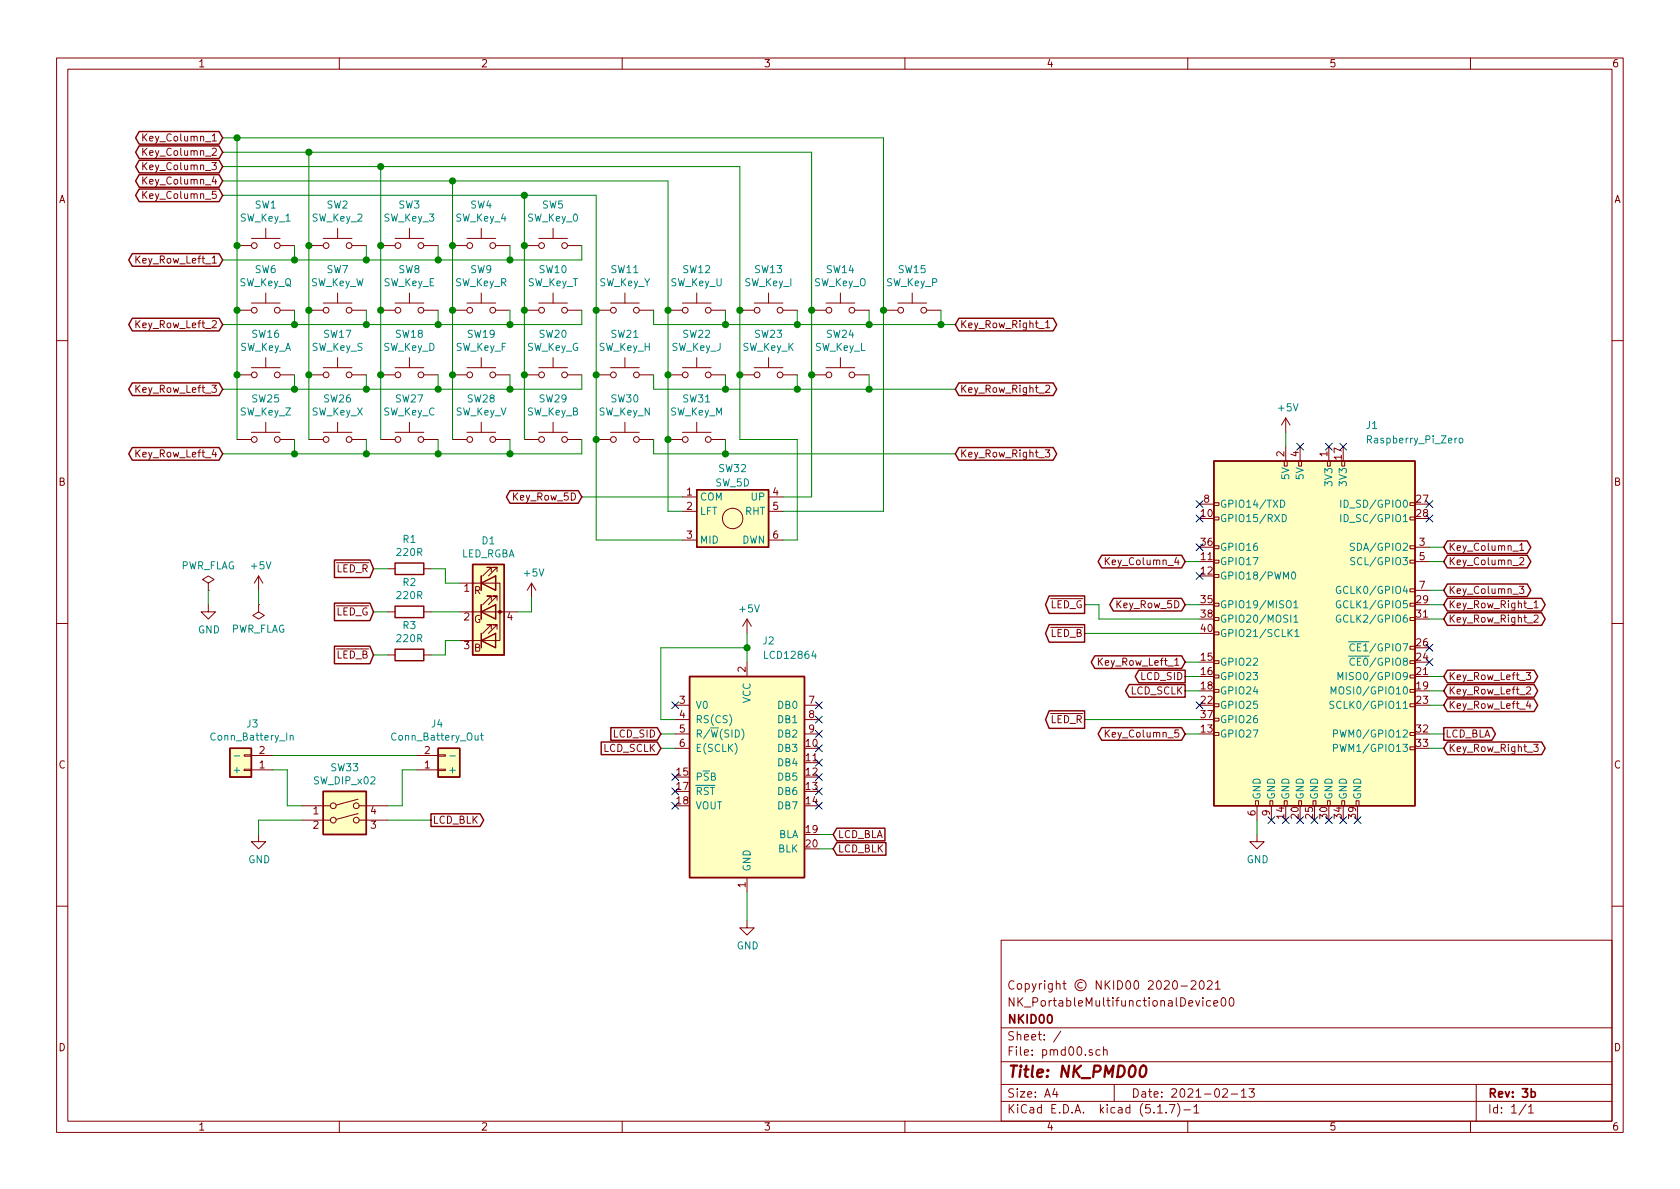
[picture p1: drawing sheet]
EESchema Schematic File Version 4
EELAYER 30 0
EELAYER END
$Descr A4 11693 8268
encoding utf-8
Sheet 1 1
Title "NK_PMD00"
Date "2021-02-13"
Rev "3b"
Comp "NKID00"
Comment1 "NK_PortableMultifunctionalDevice00"
Comment2 "Copyright © NKID00 2020-2021"
Comment3 ""
Comment4 ""
$EndDescr
Text GLabel 1550 1800 0    50   3State ~ 0
Key_Row_Left_1
Text GLabel 1550 2250 0    50   3State ~ 0
Key_Row_Left_2
Text GLabel 1550 2700 0    50   3State ~ 0
Key_Row_Left_3
Text GLabel 1550 3150 0    50   3State ~ 0
Key_Row_Left_4
Text GLabel 4050 3450 0    50   3State ~ 0
Key_Row_5D
Text GLabel 6650 2250 2    50   3State ~ 0
Key_Row_Right_1
Text GLabel 6650 2700 2    50   3State ~ 0
Key_Row_Right_2
Text GLabel 6650 3150 2    50   3State ~ 0
Key_Row_Right_3
Text GLabel 1550 950  0    50   3State ~ 0
Key_Column_1
Text GLabel 1550 1050 0    50   3State ~ 0
Key_Column_2
Text GLabel 1550 1150 0    50   3State ~ 0
Key_Column_3
Text GLabel 1550 1250 0    50   3State ~ 0
Key_Column_4
Text GLabel 1550 1350 0    50   3State ~ 0
Key_Column_5
Text GLabel 10050 3800 2    50   3State ~ 0
Key_Column_1
Text GLabel 10050 3900 2    50   3State ~ 0
Key_Column_2
Text GLabel 10050 4100 2    50   3State ~ 0
Key_Column_3
Text GLabel 8250 5100 0    50   3State ~ 0
Key_Column_5
Text GLabel 8250 4600 0    50   3State ~ 0
Key_Row_Left_1
Text GLabel 10050 4800 2    50   3State ~ 0
Key_Row_Left_2
Text GLabel 10050 4700 2    50   3State ~ 0
Key_Row_Left_3
Text GLabel 10050 4900 2    50   3State ~ 0
Key_Row_Left_4
Text GLabel 10050 4200 2    50   3State ~ 0
Key_Row_Right_1
Text GLabel 10050 4300 2    50   3State ~ 0
Key_Row_Right_2
Text GLabel 10050 5200 2    50   3State ~ 0
Key_Row_Right_3
Text GLabel 8250 4200 0    50   3State ~ 0
Key_Row_5D
Text GLabel 5800 5800 2    50   Input ~ 0
LCD_BLA
$Comp
L power:GND #PWR06
U 1 1
P 5200 6400
F 0 "#PWR06" H 5200 6150 50  0001 C CNN
F 1 "GND" H 5205 6227 50  0000 C CNN
F 2 "" H 5200 6400 50  0001 C CNN
F 3 "" H 5200 6400 50  0001 C CNN
	1    5200 6400
	1    0    0    -1  
$EndComp
Wire Wire Line
	9950 3800 10050 3800
Wire Wire Line
	10050 3900 9950 3900
Wire Wire Line
	9950 4100 10050 4100
Wire Wire Line
	10050 4200 9950 4200
Wire Wire Line
	9950 4300 10050 4300
Wire Wire Line
	10050 4700 9950 4700
Wire Wire Line
	9950 4800 10050 4800
Wire Wire Line
	10050 4900 9950 4900
Wire Wire Line
	9950 5200 10050 5200
NoConn ~ 9250 3100
NoConn ~ 9350 3100
$Comp
L power:+5V #PWR01
U 1 1
P 8950 3000
F 0 "#PWR01" H 8950 2850 50  0001 C CNN
F 1 "+5V" H 8965 3173 50  0000 C CNN
F 2 "" H 8950 3000 50  0001 C CNN
F 3 "" H 8950 3000 50  0001 C CNN
	1    8950 3000
	1    0    0    -1  
$EndComp
$Comp
L power:+5V #PWR02
U 1 1
P 5200 4400
F 0 "#PWR02" H 5200 4250 50  0001 C CNN
F 1 "+5V" H 5215 4573 50  0000 C CNN
F 2 "" H 5200 4400 50  0001 C CNN
F 3 "" H 5200 4400 50  0001 C CNN
	1    5200 4400
	1    0    0    -1  
$EndComp
Wire Wire Line
	4600 5000 4600 4500
Wire Wire Line
	4600 4500 5200 4500
Connection ~ 5200 4500
Wire Wire Line
	5200 4400 5200 4500
Text GLabel 4600 5100 0    50   Input ~ 0
LCD_SID
Text GLabel 4600 5200 0    50   Input ~ 0
LCD_SCLK
Text GLabel 8250 4700 0    50   Output ~ 0
LCD_SID
Text GLabel 8250 4800 0    50   Output ~ 0
LCD_SCLK
$Comp
L power:GND #PWR04
U 1 1
P 8750 5800
F 0 "#PWR04" H 8750 5550 50  0001 C CNN
F 1 "GND" H 8755 5627 50  0000 C CNN
F 2 "" H 8750 5800 50  0001 C CNN
F 3 "" H 8750 5800 50  0001 C CNN
	1    8750 5800
	1    0    0    -1  
$EndComp
Wire Wire Line
	8750 5700 8750 5800
NoConn ~ 8850 5700
NoConn ~ 8950 5700
NoConn ~ 9050 5700
NoConn ~ 9150 5700
NoConn ~ 9250 5700
NoConn ~ 9350 5700
NoConn ~ 9450 5700
Wire Wire Line
	8950 3000 8950 3100
NoConn ~ 9050 3100
NoConn ~ 8350 3500
NoConn ~ 8350 3600
NoConn ~ 8350 3800
NoConn ~ 8350 4000
NoConn ~ 9950 4600
NoConn ~ 9950 4500
NoConn ~ 9950 3500
NoConn ~ 9950 3600
Wire Wire Line
	9950 5100 10050 5100
Wire Wire Line
	8250 3900 8350 3900
Wire Wire Line
	8350 4200 8250 4200
Wire Wire Line
	8250 4600 8350 4600
Wire Wire Line
	8350 4700 8250 4700
Wire Wire Line
	8250 4800 8350 4800
Wire Wire Line
	8250 5100 8350 5100
Wire Wire Line
	1550 1050 2150 1050
Wire Wire Line
	1550 950  1650 950 
$Comp
L Switch:SW_Push SW5
U 1 1
P 3850 1700
F 0 "SW5" H 3850 1985 50  0000 C CNN
F 1 "SW_Key_0" H 3850 1894 50  0000 C CNN
F 2 "Button_Switch_SMD:SW_SPST_CK_RS282G05A3" H 3850 1900 50  0001 C CNN
F 3 "~" H 3850 1900 50  0001 C CNN
	1    3850 1700
	1    0    0    -1  
$EndComp
$Comp
L Switch:SW_Push SW3
U 1 1
P 2850 1700
F 0 "SW3" H 2850 1985 50  0000 C CNN
F 1 "SW_Key_3" H 2850 1894 50  0000 C CNN
F 2 "Button_Switch_SMD:SW_SPST_CK_RS282G05A3" H 2850 1900 50  0001 C CNN
F 3 "~" H 2850 1900 50  0001 C CNN
	1    2850 1700
	1    0    0    -1  
$EndComp
$Comp
L Switch:SW_Push SW2
U 1 1
P 2350 1700
F 0 "SW2" H 2350 1985 50  0000 C CNN
F 1 "SW_Key_2" H 2350 1894 50  0000 C CNN
F 2 "Button_Switch_SMD:SW_SPST_CK_RS282G05A3" H 2350 1900 50  0001 C CNN
F 3 "~" H 2350 1900 50  0001 C CNN
	1    2350 1700
	1    0    0    -1  
$EndComp
$Comp
L Switch:SW_Push SW1
U 1 1
P 1850 1700
F 0 "SW1" H 1850 1985 50  0000 C CNN
F 1 "SW_Key_1" H 1850 1894 50  0000 C CNN
F 2 "Button_Switch_SMD:SW_SPST_CK_RS282G05A3" H 1850 1900 50  0001 C CNN
F 3 "~" H 1850 1900 50  0001 C CNN
	1    1850 1700
	1    0    0    -1  
$EndComp
$Comp
L Switch:SW_Push SW10
U 1 1
P 3850 2150
F 0 "SW10" H 3850 2435 50  0000 C CNN
F 1 "SW_Key_T" H 3850 2344 50  0000 C CNN
F 2 "Button_Switch_SMD:SW_SPST_CK_RS282G05A3" H 3850 2350 50  0001 C CNN
F 3 "~" H 3850 2350 50  0001 C CNN
	1    3850 2150
	1    0    0    -1  
$EndComp
$Comp
L Switch:SW_Push SW9
U 1 1
P 3350 2150
F 0 "SW9" H 3350 2435 50  0000 C CNN
F 1 "SW_Key_R" H 3350 2344 50  0000 C CNN
F 2 "Button_Switch_SMD:SW_SPST_CK_RS282G05A3" H 3350 2350 50  0001 C CNN
F 3 "~" H 3350 2350 50  0001 C CNN
	1    3350 2150
	1    0    0    -1  
$EndComp
$Comp
L Switch:SW_Push SW8
U 1 1
P 2850 2150
F 0 "SW8" H 2850 2435 50  0000 C CNN
F 1 "SW_Key_E" H 2850 2344 50  0000 C CNN
F 2 "Button_Switch_SMD:SW_SPST_CK_RS282G05A3" H 2850 2350 50  0001 C CNN
F 3 "~" H 2850 2350 50  0001 C CNN
	1    2850 2150
	1    0    0    -1  
$EndComp
$Comp
L Switch:SW_Push SW7
U 1 1
P 2350 2150
F 0 "SW7" H 2350 2435 50  0000 C CNN
F 1 "SW_Key_W" H 2350 2344 50  0000 C CNN
F 2 "Button_Switch_SMD:SW_SPST_CK_RS282G05A3" H 2350 2350 50  0001 C CNN
F 3 "~" H 2350 2350 50  0001 C CNN
	1    2350 2150
	1    0    0    -1  
$EndComp
$Comp
L Switch:SW_Push SW6
U 1 1
P 1850 2150
F 0 "SW6" H 1850 2435 50  0000 C CNN
F 1 "SW_Key_Q" H 1850 2344 50  0000 C CNN
F 2 "Button_Switch_SMD:SW_SPST_CK_RS282G05A3" H 1850 2350 50  0001 C CNN
F 3 "~" H 1850 2350 50  0001 C CNN
	1    1850 2150
	1    0    0    -1  
$EndComp
$Comp
L Switch:SW_Push SW20
U 1 1
P 3850 2600
F 0 "SW20" H 3850 2885 50  0000 C CNN
F 1 "SW_Key_G" H 3850 2794 50  0000 C CNN
F 2 "Button_Switch_SMD:SW_SPST_CK_RS282G05A3" H 3850 2800 50  0001 C CNN
F 3 "~" H 3850 2800 50  0001 C CNN
	1    3850 2600
	1    0    0    -1  
$EndComp
$Comp
L Switch:SW_Push SW19
U 1 1
P 3350 2600
F 0 "SW19" H 3350 2885 50  0000 C CNN
F 1 "SW_Key_F" H 3350 2794 50  0000 C CNN
F 2 "Button_Switch_SMD:SW_SPST_CK_RS282G05A3" H 3350 2800 50  0001 C CNN
F 3 "~" H 3350 2800 50  0001 C CNN
	1    3350 2600
	1    0    0    -1  
$EndComp
$Comp
L Switch:SW_Push SW18
U 1 1
P 2850 2600
F 0 "SW18" H 2850 2885 50  0000 C CNN
F 1 "SW_Key_D" H 2850 2794 50  0000 C CNN
F 2 "Button_Switch_SMD:SW_SPST_CK_RS282G05A3" H 2850 2800 50  0001 C CNN
F 3 "~" H 2850 2800 50  0001 C CNN
	1    2850 2600
	1    0    0    -1  
$EndComp
$Comp
L Switch:SW_Push SW17
U 1 1
P 2350 2600
F 0 "SW17" H 2350 2885 50  0000 C CNN
F 1 "SW_Key_S" H 2350 2794 50  0000 C CNN
F 2 "Button_Switch_SMD:SW_SPST_CK_RS282G05A3" H 2350 2800 50  0001 C CNN
F 3 "~" H 2350 2800 50  0001 C CNN
	1    2350 2600
	1    0    0    -1  
$EndComp
$Comp
L Switch:SW_Push SW16
U 1 1
P 1850 2600
F 0 "SW16" H 1850 2885 50  0000 C CNN
F 1 "SW_Key_A" H 1850 2794 50  0000 C CNN
F 2 "Button_Switch_SMD:SW_SPST_CK_RS282G05A3" H 1850 2800 50  0001 C CNN
F 3 "~" H 1850 2800 50  0001 C CNN
	1    1850 2600
	1    0    0    -1  
$EndComp
$Comp
L Switch:SW_Push SW29
U 1 1
P 3850 3050
F 0 "SW29" H 3850 3335 50  0000 C CNN
F 1 "SW_Key_B" H 3850 3244 50  0000 C CNN
F 2 "Button_Switch_SMD:SW_SPST_CK_RS282G05A3" H 3850 3250 50  0001 C CNN
F 3 "~" H 3850 3250 50  0001 C CNN
	1    3850 3050
	1    0    0    -1  
$EndComp
$Comp
L Switch:SW_Push SW28
U 1 1
P 3350 3050
F 0 "SW28" H 3350 3335 50  0000 C CNN
F 1 "SW_Key_V" H 3350 3244 50  0000 C CNN
F 2 "Button_Switch_SMD:SW_SPST_CK_RS282G05A3" H 3350 3250 50  0001 C CNN
F 3 "~" H 3350 3250 50  0001 C CNN
	1    3350 3050
	1    0    0    -1  
$EndComp
$Comp
L Switch:SW_Push SW27
U 1 1
P 2850 3050
F 0 "SW27" H 2850 3335 50  0000 C CNN
F 1 "SW_Key_C" H 2850 3244 50  0000 C CNN
F 2 "Button_Switch_SMD:SW_SPST_CK_RS282G05A3" H 2850 3250 50  0001 C CNN
F 3 "~" H 2850 3250 50  0001 C CNN
	1    2850 3050
	1    0    0    -1  
$EndComp
$Comp
L Switch:SW_Push SW26
U 1 1
P 2350 3050
F 0 "SW26" H 2350 3335 50  0000 C CNN
F 1 "SW_Key_X" H 2350 3244 50  0000 C CNN
F 2 "Button_Switch_SMD:SW_SPST_CK_RS282G05A3" H 2350 3250 50  0001 C CNN
F 3 "~" H 2350 3250 50  0001 C CNN
	1    2350 3050
	1    0    0    -1  
$EndComp
$Comp
L Switch:SW_Push SW25
U 1 1
P 1850 3050
F 0 "SW25" H 1850 3335 50  0000 C CNN
F 1 "SW_Key_Z" H 1850 3244 50  0000 C CNN
F 2 "Button_Switch_SMD:SW_SPST_CK_RS282G05A3" H 1850 3250 50  0001 C CNN
F 3 "~" H 1850 3250 50  0001 C CNN
	1    1850 3050
	1    0    0    -1  
$EndComp
Connection ~ 1650 1700
Wire Wire Line
	1650 1700 1650 2150
Connection ~ 2150 1050
Connection ~ 1650 950 
Wire Wire Line
	1650 950  1650 1700
Wire Wire Line
	1550 1800 2050 1800
Wire Wire Line
	3550 1700 3550 1800
Wire Wire Line
	3050 1700 3050 1800
Wire Wire Line
	2550 1700 2550 1800
Wire Wire Line
	2050 1700 2050 1800
Connection ~ 1650 2150
Connection ~ 1650 2600
Wire Wire Line
	1650 2600 1650 3050
Wire Wire Line
	1550 2700 2050 2700
Wire Wire Line
	3550 2600 3550 2700
Wire Wire Line
	3050 2600 3050 2700
Wire Wire Line
	2550 2600 2550 2700
Wire Wire Line
	2050 2600 2050 2700
Connection ~ 2650 1150
Wire Wire Line
	1550 1150 2650 1150
Connection ~ 3150 1250
Wire Wire Line
	2650 1150 2650 1700
Wire Wire Line
	1550 1250 3150 1250
Connection ~ 3650 1350
Wire Wire Line
	3650 1350 4150 1350
Wire Wire Line
	3150 1250 3150 1700
Wire Wire Line
	1650 2150 1650 2600
Wire Wire Line
	1550 1350 3650 1350
Wire Wire Line
	2150 1050 2150 1700
Connection ~ 2150 2150
Connection ~ 2150 2600
Connection ~ 2050 2700
Connection ~ 2050 1800
Connection ~ 2150 1700
Wire Wire Line
	2050 1800 2550 1800
Wire Wire Line
	2050 2700 2550 2700
Wire Wire Line
	4050 3150 4050 3050
Wire Wire Line
	1550 2250 2050 2250
Connection ~ 2650 2150
Connection ~ 2650 2600
Connection ~ 2650 1700
Connection ~ 3150 1700
Connection ~ 3150 2150
Connection ~ 3150 2600
Connection ~ 3650 2150
Connection ~ 3650 2600
Wire Wire Line
	3050 1800 3550 1800
Wire Wire Line
	2550 1800 3050 1800
Connection ~ 2550 1800
Connection ~ 3050 1800
Wire Wire Line
	3050 2150 3050 2250
Connection ~ 3050 2250
Wire Wire Line
	3050 2250 3550 2250
Wire Wire Line
	2550 2150 2550 2250
Connection ~ 2550 2250
Wire Wire Line
	2550 2250 3050 2250
Wire Wire Line
	2050 2150 2050 2250
Connection ~ 2050 2250
Wire Wire Line
	2050 2250 2550 2250
Wire Wire Line
	3550 2150 3550 2250
Connection ~ 3550 2250
Wire Wire Line
	4050 2250 4050 2150
Wire Wire Line
	3550 2250 4050 2250
Wire Wire Line
	4050 2700 4050 2600
Wire Wire Line
	2550 3050 2550 3150
Connection ~ 2550 3150
Wire Wire Line
	2550 3150 3050 3150
Wire Wire Line
	2050 3050 2050 3150
Wire Wire Line
	1550 3150 2050 3150
Connection ~ 2050 3150
Wire Wire Line
	2050 3150 2550 3150
Wire Wire Line
	3050 3050 3050 3150
Connection ~ 3050 3150
Wire Wire Line
	3050 3150 3550 3150
Wire Wire Line
	3550 3050 3550 3150
Connection ~ 3550 3150
Wire Wire Line
	3550 3150 4050 3150
Connection ~ 2550 2700
Wire Wire Line
	2550 2700 3050 2700
Wire Wire Line
	3050 2700 3550 2700
Connection ~ 3050 2700
Wire Wire Line
	3550 2700 4050 2700
Connection ~ 3550 2700
$Comp
L Switch:SW_Push SW15
U 1 1
P 6350 2150
F 0 "SW15" H 6350 2435 50  0000 C CNN
F 1 "SW_Key_P" H 6350 2344 50  0000 C CNN
F 2 "Button_Switch_SMD:SW_SPST_CK_RS282G05A3" H 6350 2350 50  0001 C CNN
F 3 "~" H 6350 2350 50  0001 C CNN
	1    6350 2150
	1    0    0    -1  
$EndComp
$Comp
L Switch:SW_Push SW14
U 1 1
P 5850 2150
F 0 "SW14" H 5850 2435 50  0000 C CNN
F 1 "SW_Key_O" H 5850 2344 50  0000 C CNN
F 2 "Button_Switch_SMD:SW_SPST_CK_RS282G05A3" H 5850 2350 50  0001 C CNN
F 3 "~" H 5850 2350 50  0001 C CNN
	1    5850 2150
	1    0    0    -1  
$EndComp
$Comp
L Switch:SW_Push SW13
U 1 1
P 5350 2150
F 0 "SW13" H 5350 2435 50  0000 C CNN
F 1 "SW_Key_I" H 5350 2344 50  0000 C CNN
F 2 "Button_Switch_SMD:SW_SPST_CK_RS282G05A3" H 5350 2350 50  0001 C CNN
F 3 "~" H 5350 2350 50  0001 C CNN
	1    5350 2150
	1    0    0    -1  
$EndComp
$Comp
L Switch:SW_Push SW12
U 1 1
P 4850 2150
F 0 "SW12" H 4850 2435 50  0000 C CNN
F 1 "SW_Key_U" H 4850 2344 50  0000 C CNN
F 2 "Button_Switch_SMD:SW_SPST_CK_RS282G05A3" H 4850 2350 50  0001 C CNN
F 3 "~" H 4850 2350 50  0001 C CNN
	1    4850 2150
	1    0    0    -1  
$EndComp
$Comp
L Switch:SW_Push SW11
U 1 1
P 4350 2150
F 0 "SW11" H 4350 2435 50  0000 C CNN
F 1 "SW_Key_Y" H 4350 2344 50  0000 C CNN
F 2 "Button_Switch_SMD:SW_SPST_CK_RS282G05A3" H 4350 2350 50  0001 C CNN
F 3 "~" H 4350 2350 50  0001 C CNN
	1    4350 2150
	1    0    0    -1  
$EndComp
$Comp
L Switch:SW_Push SW24
U 1 1
P 5850 2600
F 0 "SW24" H 5850 2885 50  0000 C CNN
F 1 "SW_Key_L" H 5850 2794 50  0000 C CNN
F 2 "Button_Switch_SMD:SW_SPST_CK_RS282G05A3" H 5850 2800 50  0001 C CNN
F 3 "~" H 5850 2800 50  0001 C CNN
	1    5850 2600
	1    0    0    -1  
$EndComp
$Comp
L Switch:SW_Push SW23
U 1 1
P 5350 2600
F 0 "SW23" H 5350 2885 50  0000 C CNN
F 1 "SW_Key_K" H 5350 2794 50  0000 C CNN
F 2 "Button_Switch_SMD:SW_SPST_CK_RS282G05A3" H 5350 2800 50  0001 C CNN
F 3 "~" H 5350 2800 50  0001 C CNN
	1    5350 2600
	1    0    0    -1  
$EndComp
$Comp
L Switch:SW_Push SW22
U 1 1
P 4850 2600
F 0 "SW22" H 4850 2885 50  0000 C CNN
F 1 "SW_Key_J" H 4850 2794 50  0000 C CNN
F 2 "Button_Switch_SMD:SW_SPST_CK_RS282G05A3" H 4850 2800 50  0001 C CNN
F 3 "~" H 4850 2800 50  0001 C CNN
	1    4850 2600
	1    0    0    -1  
$EndComp
$Comp
L Switch:SW_Push SW21
U 1 1
P 4350 2600
F 0 "SW21" H 4350 2885 50  0000 C CNN
F 1 "SW_Key_H" H 4350 2794 50  0000 C CNN
F 2 "Button_Switch_SMD:SW_SPST_CK_RS282G05A3" H 4350 2800 50  0001 C CNN
F 3 "~" H 4350 2800 50  0001 C CNN
	1    4350 2600
	1    0    0    -1  
$EndComp
$Comp
L Switch:SW_Push SW30
U 1 1
P 4350 3050
F 0 "SW30" H 4350 3335 50  0000 C CNN
F 1 "SW_Key_N" H 4350 3244 50  0000 C CNN
F 2 "Button_Switch_SMD:SW_SPST_CK_RS282G05A3" H 4350 3250 50  0001 C CNN
F 3 "~" H 4350 3250 50  0001 C CNN
	1    4350 3050
	1    0    0    -1  
$EndComp
Connection ~ 4150 2150
Connection ~ 4150 2600
Wire Wire Line
	6050 2600 6050 2700
Wire Wire Line
	5550 2600 5550 2700
Wire Wire Line
	5050 2600 5050 2700
Wire Wire Line
	4550 2600 4550 2700
Connection ~ 4650 2600
Wire Wire Line
	4550 2700 5050 2700
Wire Wire Line
	5550 2150 5550 2250
Connection ~ 5550 2250
Wire Wire Line
	5550 2250 6050 2250
Wire Wire Line
	5050 2150 5050 2250
Connection ~ 5050 2250
Wire Wire Line
	5050 2250 5550 2250
Wire Wire Line
	4550 2150 4550 2250
Wire Wire Line
	4550 2250 5050 2250
Wire Wire Line
	6050 2150 6050 2250
Connection ~ 6050 2250
Wire Wire Line
	6550 2250 6550 2150
Wire Wire Line
	6050 2250 6550 2250
Wire Wire Line
	5050 3050 5050 3150
Connection ~ 5050 3150
Wire Wire Line
	4550 3050 4550 3150
Wire Wire Line
	4550 3150 5050 3150
Connection ~ 5050 2700
Wire Wire Line
	5050 2700 5550 2700
Wire Wire Line
	5550 2700 6050 2700
Connection ~ 5550 2700
Connection ~ 6050 2700
Wire Wire Line
	3150 1250 4650 1250
Wire Wire Line
	2650 1150 5150 1150
Wire Wire Line
	2150 1050 5650 1050
Wire Wire Line
	1650 950  6150 950 
Wire Wire Line
	6550 2250 6650 2250
Connection ~ 6550 2250
Wire Wire Line
	4150 2150 4150 2600
Wire Wire Line
	4150 2600 4150 3050
Wire Wire Line
	3650 2600 3650 3050
Wire Wire Line
	3150 2600 3150 3050
Wire Wire Line
	2650 2600 2650 3050
Wire Wire Line
	3650 2150 3650 2600
Wire Wire Line
	2150 2150 2150 2600
Wire Wire Line
	2650 2150 2650 2600
Wire Wire Line
	3150 2150 3150 2600
Wire Wire Line
	3150 1700 3150 2150
Wire Wire Line
	2650 1700 2650 2150
Wire Wire Line
	3650 1350 3650 1700
Wire Wire Line
	2150 1700 2150 2150
Wire Wire Line
	2150 2600 2150 3050
Wire Wire Line
	4150 1350 4150 2150
$Comp
L Switch:SW_Push SW31
U 1 1
P 4850 3050
F 0 "SW31" H 4850 3335 50  0000 C CNN
F 1 "SW_Key_M" H 4850 3244 50  0000 C CNN
F 2 "Button_Switch_SMD:SW_SPST_CK_RS282G05A3" H 4850 3250 50  0001 C CNN
F 3 "~" H 4850 3250 50  0001 C CNN
	1    4850 3050
	1    0    0    -1  
$EndComp
Wire Wire Line
	4650 2600 4650 3050
Wire Wire Line
	5650 2150 5650 2600
Wire Wire Line
	5150 2150 5150 2600
Wire Wire Line
	4650 2150 4650 2600
Wire Wire Line
	4650 1250 4650 2150
Connection ~ 4650 2150
Wire Wire Line
	5150 1150 5150 2150
Connection ~ 5150 2150
Wire Wire Line
	5650 1050 5650 2150
Connection ~ 5650 2150
Wire Wire Line
	6150 950  6150 2150
Wire Wire Line
	6050 2700 6650 2700
Wire Wire Line
	5050 3150 6650 3150
$Comp
L Switch:SW_5D SW32
U 1 1
P 5100 3600
F 0 "SW32" H 5100 3950 50  0000 C CNN
F 1 "SW_5D" H 5100 3850 50  0000 C CNN
F 2 "Button_Switch_SMD:SW_5D" H 5025 3575 50  0001 C CNN
F 3 "~" H 5025 3575 50  0001 C CNN
	1    5100 3600
	1    0    0    -1  
$EndComp
Connection ~ 3650 1700
Wire Wire Line
	3650 1700 3650 2150
$Comp
L Switch:SW_Push SW4
U 1 1
P 3350 1700
F 0 "SW4" H 3350 1985 50  0000 C CNN
F 1 "SW_Key_4" H 3350 1894 50  0000 C CNN
F 2 "Button_Switch_SMD:SW_SPST_CK_RS282G05A3" H 3350 1900 50  0001 C CNN
F 3 "~" H 3350 1900 50  0001 C CNN
	1    3350 1700
	1    0    0    -1  
$EndComp
Wire Wire Line
	4050 1700 4050 1800
Wire Wire Line
	4050 1800 3550 1800
Connection ~ 3550 1800
Wire Wire Line
	5550 3050 5150 3050
Wire Wire Line
	5150 3050 5150 2600
Connection ~ 5150 2600
$Comp
L Device:LED_RGBA D1
U 1 1
P 3400 4250
F 0 "D1" H 3400 4747 50  0000 C CNN
F 1 "LED_RGBA" H 3400 4656 50  0000 C CNN
F 2 "LED_SMD:LED_RGB_P4mm" H 3400 4200 50  0001 C CNN
F 3 "~" H 3400 4200 50  0001 C CNN
	1    3400 4250
	1    0    0    -1  
$EndComp
$Comp
L power:+5V #PWR03
U 1 1
P 3700 4150
F 0 "#PWR03" H 3700 4000 50  0001 C CNN
F 1 "+5V" H 3715 4323 50  0000 C CNN
F 2 "" H 3700 4150 50  0001 C CNN
F 3 "" H 3700 4150 50  0001 C CNN
	1    3700 4150
	1    0    0    -1  
$EndComp
Wire Wire Line
	3700 4150 3700 4250
Wire Wire Line
	3700 4250 3600 4250
$Comp
L Connector_Generic:Conn_Power J3
U 1 1
P 1700 5350
F 0 "J3" H 1643 5033 50  0000 C CNN
F 1 "Conn_Battery_In" H 1643 5124 50  0000 C CNN
F 2 "Connector_PinSocket_2.54mm:PinSocket_1x02_P2.54mm_Vertical" H 1700 5350 50  0001 C CNN
F 3 "~" H 1700 5350 50  0001 C CNN
	1    1700 5350
	-1   0    0    1   
$EndComp
$Comp
L Connector_Generic:Conn_Power J4
U 1 1
P 3100 5350
F 0 "J4" H 3043 5033 50  0000 C CNN
F 1 "Conn_Battery_Out" H 3043 5124 50  0000 C CNN
F 2 "Connector_PinSocket_2.54mm:PinSocket_1x02_P2.54mm_Vertical" H 3100 5350 50  0001 C CNN
F 3 "~" H 3100 5350 50  0001 C CNN
	1    3100 5350
	1    0    0    1   
$EndComp
Wire Wire Line
	2900 5250 1900 5250
Text GLabel 2600 3950 0    50   Input ~ 0
~LED_R~
Text GLabel 2600 4550 0    50   Input ~ 0
~LED_B~
Wire Wire Line
	3100 4450 3200 4450
Text GLabel 2600 4250 0    50   Input ~ 0
~LED_G~
Text GLabel 8250 3900 0    50   3State ~ 0
Key_Column_4
Text GLabel 7550 5000 0    50   Output ~ 0
~LED_R~
Wire Wire Line
	8350 5000 7550 5000
Text GLabel 7550 4200 0    50   Output ~ 0
~LED_G~
Text GLabel 7550 4400 0    50   Output ~ 0
~LED_B~
Wire Wire Line
	7550 4400 8350 4400
Wire Wire Line
	7550 4200 7650 4200
Wire Wire Line
	7650 4200 7650 4300
Wire Wire Line
	7650 4300 8350 4300
NoConn ~ 5700 5100
NoConn ~ 5700 5000
NoConn ~ 5700 4900
Wire Wire Line
	4700 5200 4600 5200
Wire Wire Line
	4700 5100 4600 5100
Wire Wire Line
	4700 5000 4600 5000
NoConn ~ 4700 4900
Wire Wire Line
	5200 4500 5200 4600
NoConn ~ 4700 5600
NoConn ~ 4700 5500
NoConn ~ 5700 5500
NoConn ~ 5700 5400
NoConn ~ 5700 5300
NoConn ~ 5700 5200
Wire Wire Line
	5700 5900 5800 5900
NoConn ~ 4700 5400
NoConn ~ 5700 5600
$Comp
L Display_Graphic:LCD12864 J2
U 1 1
P 5200 5400
F 0 "J2" H 5350 6350 50  0000 C CNN
F 1 "LCD12864" H 5500 6250 50  0000 C CNN
F 2 "Connector_PinSocket_2.54mm:PinSocket_1x20_P2.54mm_Vertical" H 5200 4500 50  0001 C CIN
F 3 "" H 5400 5250 50  0001 C CNN
	1    5200 5400
	1    0    0    -1  
$EndComp
$Comp
L power:PWR_FLAG #FLG0101
U 1 1
P 1450 4100
F 0 "#FLG0101" H 1450 4175 50  0001 C CNN
F 1 "PWR_FLAG" H 1450 4273 50  0000 C CNN
F 2 "" H 1450 4100 50  0001 C CNN
F 3 "~" H 1450 4100 50  0001 C CNN
	1    1450 4100
	1    0    0    -1  
$EndComp
$Comp
L power:PWR_FLAG #FLG0102
U 1 1
P 1800 4200
F 0 "#FLG0102" H 1800 4275 50  0001 C CNN
F 1 "PWR_FLAG" H 1800 4373 50  0000 C CNN
F 2 "" H 1800 4200 50  0001 C CNN
F 3 "~" H 1800 4200 50  0001 C CNN
	1    1800 4200
	1    0    0    1   
$EndComp
$Comp
L power:GND #PWR0101
U 1 1
P 1450 4200
F 0 "#PWR0101" H 1450 3950 50  0001 C CNN
F 1 "GND" H 1455 4027 50  0000 C CNN
F 2 "" H 1450 4200 50  0001 C CNN
F 3 "" H 1450 4200 50  0001 C CNN
	1    1450 4200
	1    0    0    -1  
$EndComp
$Comp
L power:+5V #PWR0102
U 1 1
P 1800 4100
F 0 "#PWR0102" H 1800 3950 50  0001 C CNN
F 1 "+5V" H 1815 4273 50  0000 C CNN
F 2 "" H 1800 4100 50  0001 C CNN
F 3 "" H 1800 4100 50  0001 C CNN
	1    1800 4100
	1    0    0    -1  
$EndComp
Wire Wire Line
	1800 4100 1800 4200
Wire Wire Line
	1450 4100 1450 4200
$Comp
L Device:R R2
U 1 1
P 2850 4250
F 0 "R2" V 2643 4250 50  0000 C CNN
F 1 "220R" V 2734 4250 50  0000 C CNN
F 2 "Resistor_THT:R_Axial_DIN0207_L6.3mm_D2.5mm_P10.16mm_Horizontal" V 2780 4250 50  0001 C CNN
F 3 "~" H 2850 4250 50  0001 C CNN
	1    2850 4250
	0    1    1    0   
$EndComp
$Comp
L Device:R R1
U 1 1
P 2850 3950
F 0 "R1" V 2643 3950 50  0000 C CNN
F 1 "220R" V 2734 3950 50  0000 C CNN
F 2 "Resistor_THT:R_Axial_DIN0207_L6.3mm_D2.5mm_P10.16mm_Horizontal" V 2780 3950 50  0001 C CNN
F 3 "~" H 2850 3950 50  0001 C CNN
	1    2850 3950
	0    1    1    0   
$EndComp
$Comp
L Device:R R3
U 1 1
P 2850 4550
F 0 "R3" V 2643 4550 50  0000 C CNN
F 1 "220R" V 2734 4550 50  0000 C CNN
F 2 "Resistor_THT:R_Axial_DIN0207_L6.3mm_D2.5mm_P10.16mm_Horizontal" V 2780 4550 50  0001 C CNN
F 3 "~" H 2850 4550 50  0001 C CNN
	1    2850 4550
	0    1    1    0   
$EndComp
Wire Wire Line
	2700 4550 2600 4550
Wire Wire Line
	2700 3950 2600 3950
Wire Wire Line
	2600 4250 2700 4250
Wire Wire Line
	3000 3950 3100 3950
Wire Wire Line
	3100 3950 3100 4050
Wire Wire Line
	3100 4050 3200 4050
Wire Wire Line
	3000 4550 3100 4550
Wire Wire Line
	3100 4550 3100 4450
Wire Wire Line
	3000 4250 3200 4250
Wire Wire Line
	4050 3450 4750 3450
Wire Wire Line
	4750 3750 4150 3750
Wire Wire Line
	4150 3750 4150 3050
Connection ~ 4150 3050
Wire Wire Line
	4650 3050 4650 3550
Wire Wire Line
	4650 3550 4750 3550
Connection ~ 4650 3050
Wire Wire Line
	6150 2150 6150 3550
Wire Wire Line
	6150 3550 5450 3550
Connection ~ 6150 2150
Wire Wire Line
	5550 3050 5550 3750
Wire Wire Line
	5550 3750 5450 3750
Wire Wire Line
	5450 3450 5650 3450
Wire Wire Line
	5650 3450 5650 2600
Connection ~ 5650 2600
Wire Wire Line
	1900 5350 2000 5350
Wire Wire Line
	2000 5350 2000 5600
Wire Wire Line
	2000 5600 2100 5600
Wire Wire Line
	2900 5350 2800 5350
Wire Wire Line
	2800 5350 2800 5600
Wire Wire Line
	2800 5600 2700 5600
Wire Wire Line
	2700 5700 3000 5700
Wire Wire Line
	1800 5700 2100 5700
$Comp
L Connector:Raspberry_Pi_2_3 J1
U 1 1
P 9150 4400
F 0 "J1" H 9550 5850 50  0000 C CNN
F 1 "Raspberry_Pi_Zero" H 9850 5750 50  0000 C CNN
F 2 "Connector_PinSocket_2.54mm:PinSocket_2x20_P2.54mm_Vertical" H 9150 4400 50  0001 C CNN
F 3 "https://www.raspberrypi.org/documentation/hardware/raspberrypi/schematics/rpi_SCH_3bplus_1p0_reduced.pdf" H 9150 4400 50  0001 C CNN
	1    9150 4400
	1    0    0    -1  
$EndComp
NoConn ~ 8350 4900
Text GLabel 10050 5100 2    50   Output ~ 0
LCD_BLA
$Comp
L power:GND #PWR?
U 1 1
P 1800 5800
F 0 "#PWR?" H 1800 5550 50  0001 C CNN
F 1 "GND" H 1805 5627 50  0000 C CNN
F 2 "" H 1800 5800 50  0001 C CNN
F 3 "" H 1800 5800 50  0001 C CNN
	1    1800 5800
	1    0    0    -1  
$EndComp
Wire Wire Line
	1800 5700 1800 5800
Text GLabel 3000 5700 2    50   Output ~ 0
LCD_BLK
Text GLabel 5800 5900 2    50   Input ~ 0
LCD_BLK
Wire Wire Line
	5200 6200 5200 6400
$Comp
L Switch:SW_DIP_x02 SW33
U 1 1
P 2400 5700
F 0 "SW33" H 2400 6067 50  0000 C CNN
F 1 "SW_DIP_x02" H 2400 5976 50  0000 C CNN
F 2 "" H 2400 5700 50  0001 C CNN
F 3 "~" H 2400 5700 50  0001 C CNN
	1    2400 5700
	1    0    0    -1  
$EndComp
Wire Wire Line
	5700 5800 5800 5800
$EndSCHEMATC
